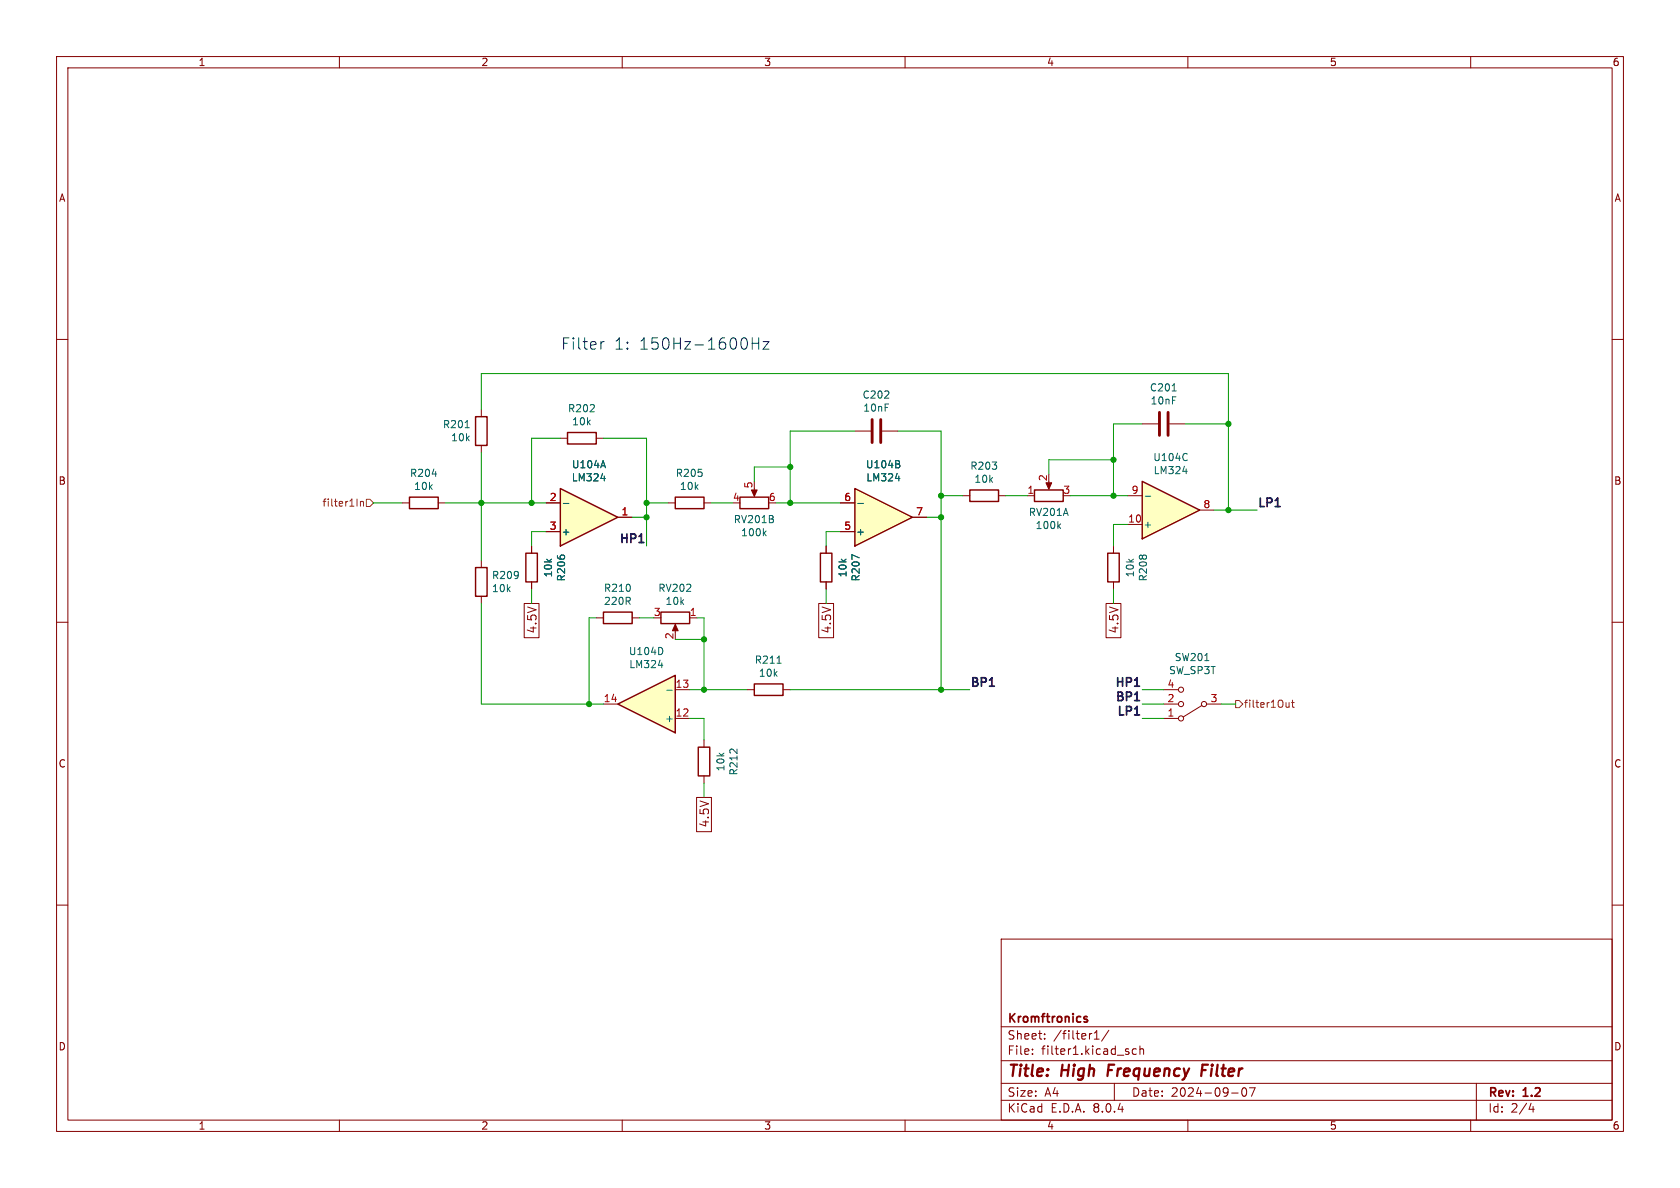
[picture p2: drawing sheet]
<svg xmlns="http://www.w3.org/2000/svg" width="297mm" height="210mm" viewBox="0 0 297 210" stroke-linecap="round" stroke-linejoin="round" font-family="sans-serif">
<g fill="none" stroke="#840000" stroke-width=".18">
<path d="M10 10h277v190h-277zM12 12h273v186h-273zM60 10v2M110 10v2M160 10v2M210 10v2M260 10v2M10 60h2M285 60h2M133.3 86.4v1M196.8 96.5v1.3M10 110h2"/>
<path d="M196.8 102.9v1.2M285 110h2M124.5 130.8v1.3M124.5 137.2v1.2M10 160h2M285 160h2M177 166h108v32h-108zM60 198v2M110 198v2M160 198v2M177 194.5h108M177 191.5h108"/>
<path d="M177 187.5h108M177 181.5h108M182.5 186.3v.1M182.5 185.5v.1M184.7 183.6v.1M184.7 182.8v.1M193.5 183.7h.8M193.5 182.6l.4-.4v1.5M196 182.1l-1.3 2M197 191.5v3M200.9 185.5l-.4-.1-.3 .3v.4l.1 .2h.6M201.5 185.5l.2-.1 .4 .1 .1 .9"/>
<path d="M201.5 184.9v1.5M210 198v2M217.7 193.2h1.2M219.7 192.4l.2-.1a.81 .81 0 0 1 .6 .6 .81 .81 0 0 1-.3 .8l-.2 .1a.81 .81 0 0 1-.3-1.4zM220.9 192.3h1l-.7 1.5M260 198v2M261 191.5v6.5M270.7 195l-.4 1.1h.9M271 195.6v1"/>
</g>
<path d="M196 188.2l-.2 2M212.5 189.2h.6M213.6 188.2h-1l-.3 2" fill="none" stroke="#840000" stroke-width=".4"/>
<path d="M191.7 179.8h.5M191.7 180.1l.4 .1 .2 .2-.1 .2-.4 .1" fill="none" stroke="#840000" stroke-width=".3"/>
<path d="M130.8 87.9h5.1v2h-5.1zM195.8 97.8h2.1v5.1h-2.1zM123.4 132.1h2.1v5.1h-2.1z" fill="none" stroke="#840000" stroke-width=".25"/>
<path d="M132.8 86.6h1.1l-.6 1.2z" fill="#840000" stroke="#840000" stroke-width=".18"/>
<path d="M135.1 94.2l.3 .5M135.4 93.9l-.4 .4" fill="none" stroke="#006464" stroke-width=".18"/>
<path d="M201.9 85.1l10.2 5.1-10.2 5.1z" fill="#ffffc2"/>
<path d="M201.9 85.1l10.2 5.1-10.2 5.1z" fill="none" stroke="#840000" stroke-width=".25"/>
<path d="M199.4 92.7h2.5M199.4 87.6h2.5M212.1 90.2h2.5" fill="none" stroke="#840000" stroke-width=".18"/>
<path d="M202.5 87.7h.9M209.1 83.3h.8M209.8 80.2l.1 .1M209.9 81.3l-.1 .1" fill="none" stroke="#006464" stroke-width=".18"/>
<path d="M99.1 86.4l10.1 5-10.1 5.1z" fill="#ffffc2"/>
<path d="M99.1 86.4l10.1 5-10.1 5.1zM84.1 100.3h2v5.1h-2zM116.8 108.2h5.1v2h-5.1zM133.3 120.9h5.1v2h-5.1z" fill="none" stroke="#840000" stroke-width=".25"/>
<path d="M85.1 99.1v1.2M96.5 88.9h2.6M96.5 94h2.6M109.2 91.4h2.6M85.1 105.4v1.3M119.4 110.7v1.1M121.9 109.2h1.3M132.1 121.9h1.2M138.4 121.9h1.3" fill="none" stroke="#840000" stroke-width=".18"/>
<path d="M99.6 89h1M106.2 84.6h.8M106.6 81.4l.4 1.3M137.4 117.2h.7" fill="none" stroke="#006464" stroke-width=".18"/>
<path d="M119.4 110.4l.5 1.1h-1z" fill="#840000" stroke="#840000" stroke-width=".18"/>
<path d="M109.2 124.5l10.2-5.1v10.1z" fill="#ffffc2"/>
<path d="M100.3 76.5h5.1v2h-5.1zM93 97.8h2v5.1h-2zM119.4 87.9h5.1v2h-5.1zM106.7 108.2h5.1v2h-5.1zM109.2 124.5l10.2-5.1v10.1z" fill="none" stroke="#840000" stroke-width=".25"/>
<g fill="none" stroke="#840000" stroke-width=".18">
<path d="M99.1 77.5h1.2M105.4 77.5h1.3M151.1 76.2h2.8M156 76.2h2.7M201.9 74.9h2.8M206.8 74.9h2.7M94 96.5v1.3M118.1 88.9h1.3M124.5 88.9h1.2M94 102.9v1.2M105.4 109.2h1.3M111.8 109.2h1.2"/>
<path d="M106.7 124.5h2.5M119.4 127h2.5M119.4 121.9h2.5M205.7 127h2.6M205.7 121.9h2.6M205.7 124.5h2.6M212.5 124.7l-3.3 2M213.4 124.5h2.5"/>
<circle cx="208.8" cy="121.9" r=".46"/>
<circle cx="208.8" cy="124.5" r=".46"/>
<circle cx="208.8" cy="127" r=".46"/>
<circle cx="212.9" cy="124.5" r=".46"/>
</g>
<path d="M207.2 69.1h.7M116.4 117.6h.8M117.1 114.8v.6M213 116.8h.7M117.9 122h1" fill="none" stroke="#006464" stroke-width=".18"/>
<path d="M154.2 74.2v4M155.7 74.2v4M205 72.9v4.1M206.5 72.9v4.1" fill="none" stroke="#840000" stroke-width=".51"/>
<path d="M151.1 86.4l10.2 5-10.2 5.1z" fill="#ffffc2"/>
<path d="M84.1 73.7h2v5h-2zM72.4 87.9h5.1v2h-5.1zM145 97.8h2.1v5.1h-2.1zM151.1 86.4l10.2 5-10.2 5.1zM171.4 86.6h5.1v2h-5.1zM182.9 86.6h5.1v2h-5.1z" fill="none" stroke="#840000" stroke-width=".25"/>
<g fill="none" stroke="#840000" stroke-width=".18">
<path d="M85.1 72.4v1.3M85.1 78.7v1.3M71.1 88.9h1.3M77.5 88.9h1.2M94 96.5v1.3M96.5 94h2.6M96.5 88.9h2.6M109.2 91.4h2.6M146 96.5v1.3M148.6 94h2.5M148.6 88.9h2.5M161.3 91.4h2.5"/>
<path d="M170.2 87.6h1.2M176.5 87.6h1.3M181.6 87.6h1.3M185.4 85.1v1M92.7 106.7h2.6v6h-2.6zM94 102.9v1.2M144.7 106.7h2.7v6h-2.7zM146 102.9v1.2M195.5 106.7h2.7v6h-2.7zM123.1 141h2.7v6h-2.7z"/>
</g>
<path d="M82.2 75.6h.8M76.4 83.8h.8M99.6 89h1M106.2 84.6h.8M106.6 81.4l.4 1.3M151.7 89h.9M151.9 98.6l-1.3-.5v.8M158.3 84.6h.8M158.8 82l.3 .3-.1 .3-.2 .1M158.9 81.5l.1 .2-.1 .3M187.1 93l.4 .4M187.5 92.6l-.5 .5" fill="none" stroke="#006464" stroke-width=".18"/>
<path d="M184.9 85.3h1l-.5 1.2z" fill="#840000" stroke="#840000" stroke-width=".18"/>
<path d="M63.7 88.6v.9M63.7 88.8l.2-.2 .3 .1 .1 .8M64.8 88.3h.6l.6 .6-.6 .6h-.6zM218.4 123.8h.7l.6 .7-.6 .6h-.7zM227.9 124.2v.8M227.9 124.9l-.4 .1M228.3 124.2h.5M228.5 123.8v1.1l.3 .1" fill="none" stroke="#725600" stroke-width=".18"/>
<path d="M113 95.9h.8M200.6 121.3h.8M200.6 123.8h.8M200.6 126.4h.8" fill="none" stroke="#0f0f0f" stroke-width=".3"/>
<path d="M133 59.7v2M134.1 59.7v2M106.8 60.4a.51 .51 0 0 0-.6 .4M133 60.7h1.1M134.9 60.4h1l-1 1.3h1" fill="none" stroke="#0000c2" stroke-width=".18"/>
<g fill="none" stroke="#009600" stroke-width=".18">
<path d="M85.1 72.4v-6.4h132.1v24.2M99.1 77.5h-5.1v11.4M106.7 77.5h7.6v19M151.1 76.2h-11.4v12.7M158.7 76.2h7.7v45.7M201.9 74.9h-5.1v12.7M209.5 74.9h7.7M66 88.9h5.1M78.7 88.9h17.8M85.1 80v19.1M96.5 94h-2.5v2.5M111.8 91.4h2.5"/>
<path d="M114.3 88.9h3.8M125.7 88.9h3.8M137.2 88.9h11.4M139.7 82.6h-6.4v2.5M148.6 94h-2.6v2.5M163.8 91.4h2.6M166.4 87.6h3.8M177.8 87.6h3.8M189.2 87.6h10.2M196.8 81.3h-11.4v2.5M199.4 92.7h-2.6v3.8M214.6 90.2h7.6"/>
<path d="M85.1 106.7v17.8h21.6M94 104.1v2.6M105.4 109.2h-1.3v15.3M113 109.2h2.6M119.4 113h5.1M123.2 109.2h1.3v12.7M146 104.1v2.6M196.8 104.1v2.6M121.9 127h2.6v3.8M121.9 121.9h10.2M124.5 138.4v2.6M139.7 121.9h31.7"/>
<path d="M201.9 127h3.8M201.9 121.9h3.8M201.9 124.5h3.8M215.9 124.5h2.5"/>
</g>
<g fill="#009600" stroke="#009600" stroke-width=".18">
<circle cx="114.3" cy="91.4" r=".46"/>
<circle cx="85.1" cy="88.9" r=".46"/>
<circle cx="94" cy="88.9" r=".46"/>
<circle cx="114.3" cy="88.9" r=".46"/>
<circle cx="217.2" cy="74.9" r=".46"/>
<circle cx="217.2" cy="90.2" r=".46"/>
<circle cx="196.8" cy="81.3" r=".46"/>
<circle cx="196.8" cy="87.6" r=".46"/>
<circle cx="166.4" cy="121.9" r=".46"/>
<circle cx="139.7" cy="82.6" r=".46"/>
<circle cx="166.4" cy="91.4" r=".46"/>
<circle cx="166.4" cy="87.6" r=".46"/>
<circle cx="139.7" cy="88.9" r=".46"/>
<circle cx="124.5" cy="113" r=".46"/>
<circle cx="104.1" cy="124.5" r=".46"/>
<circle cx="124.5" cy="121.9" r=".46"/>
</g>
<g font-size="2.8" fill="#0000c2">
<text x="99.1" y="62">Filter</text>
<text x="108.5" y="62">1:</text>
<text x="112.9" y="62">150Hz-1600Hz</text>
</g>
<g font-size="2.8" fill="#840000">
<text x="178" y="190.9">Title:</text>
<text x="187.7" y="190.9">High</text>
<text x="196.6" y="190.9">Frequency</text>
<text x="214" y="190.9">Filter</text>
</g>
<g font-size="2.1" fill="#0f0f0f">
<text x="222.2" y="89.8">LP1</text>
<text x="109.2" y="96.1">HP1</text>
<text x="171.4" y="121.5">BP1</text>
<text x="196.8" y="121.5">HP1</text>
<text x="196.9" y="124">BP1</text>
<text x="197.2" y="126.6">LP1</text>
</g>
<g font-size="2.1" fill="#840000">
<text x="95.1" y="112.1" transform="rotate(-90 95.1 112.1)">4.5V</text>
<text x="147.1" y="112.1" transform="rotate(-90 147.1 112.1)">4.5V</text>
<text x="197.9" y="112.1" transform="rotate(-90 197.9 112.1)">4.5V</text>
<text x="125.5" y="146.4" transform="rotate(-90 125.5 146.4)">4.5V</text>
<text x="178" y="184">Sheet:</text>
<text x="178" y="181.2">Kromftronics</text>
<text x="186.2" y="184">/filter1/</text>
<text x="178" y="186.7">File:</text>
<text x="184.1" y="186.7">filter1.kicad_sch</text>
<text x="178" y="196.9">KiCad</text>
<text x="178" y="194.1">Size:</text>
<text x="184.7" y="194.1">A4</text>
<text x="185.7" y="196.9">E.D.A.</text>
<text x="193.3" y="196.9">8.0.4</text>
<text x="200" y="194.1">Date:</text>
<text x="207" y="194.1">2024-09-07</text>
<text x="263" y="194.3">Rev:</text>
<text x="263" y="196.9">Id:</text>
<text x="267.1" y="196.9">2/4</text>
<text x="269.4" y="194.3">1.2</text>
</g>
<g font-size="1.8" fill="#840000">
<text x="35" y="11.9">1</text>
<text x="85" y="11.9">2</text>
<text x="135" y="11.9">3</text>
<text x="185" y="11.9">4</text>
<text x="235" y="11.9">5</text>
<text x="285" y="11.9">6</text>
<text x="10.3" y="35.9">A</text>
<text x="285.3" y="35.9">A</text>
<text x="10.3" y="85.9">B</text>
<text x="285.3" y="85.9">B</text>
<text x="10.3" y="135.9">C</text>
<text x="285.3" y="135.9">C</text>
<text x="10.3" y="185.9">D</text>
<text x="285.3" y="185.9">D</text>
<text x="35" y="199.9">1</text>
<text x="85" y="199.9">2</text>
<text x="135" y="199.9">3</text>
<text x="185" y="199.9">4</text>
<text x="235" y="199.9">5</text>
<text x="285" y="199.9">6</text>
</g>
<g font-size="1.8" fill="#006464">
<text x="152.4" y="70.7">C202</text>
<text x="203.2" y="69.4">C201</text>
<text x="203.3" y="71.7">10nF</text>
<text x="78.2" y="75.9">R201</text>
<text x="100.3" y="73.1">R202</text>
<text x="101" y="75.4">10k</text>
<text x="152.5" y="73">10nF</text>
<text x="79.7" y="78.2">10k</text>
<text x="101" y="83">U104A</text>
<text x="153" y="83">U104B</text>
<text x="171.4" y="83.2">R203</text>
<text x="203.8" y="81.7">U104C</text>
<text x="72.4" y="84.5">R204</text>
<text x="73.1" y="86.8">10k</text>
<text x="101" y="85.3">LM324</text>
<text x="119.4" y="84.5">R205</text>
<text x="120.1" y="86.8">10k</text>
<text x="153.1" y="85.3">LM324</text>
<text x="172.2" y="85.5">10k</text>
<text x="203.9" y="84">LM324</text>
<text x="99.2" y="94.8">+</text>
<text x="129.6" y="92.7">RV201B</text>
<text x="130.9" y="95">100k</text>
<text x="151.3" y="94.8">+</text>
<text x="181.8" y="91.4">RV201A</text>
<text x="183" y="93.7">100k</text>
<text x="202.1" y="93.6">+</text>
<text x="86.9" y="102.6">R209</text>
<text x="86.9" y="104.9">10k</text>
<text x="97.8" y="102.2" transform="rotate(-90 97.8 102.2)">10k</text>
<text x="100.1" y="102.9" transform="rotate(-90 100.1 102.9)">R206</text>
<text x="106.7" y="104.8">R210</text>
<text x="106.7" y="107.1">220R</text>
<text x="116.3" y="104.8">RV202</text>
<text x="117.6" y="107.1">10k</text>
<text x="149.9" y="102.2" transform="rotate(-90 149.9 102.2)">10k</text>
<text x="152.2" y="102.9" transform="rotate(-90 152.2 102.9)">R207</text>
<text x="200.7" y="102.2" transform="rotate(-90 200.7 102.2)">10k</text>
<text x="203" y="102.9" transform="rotate(-90 203 102.9)">R208</text>
<text x="111.1" y="116">U104D</text>
<text x="111.1" y="118.3">LM324</text>
<text x="133.3" y="117.5">R211</text>
<text x="134.1" y="119.8">10k</text>
<text x="206.6" y="119.4">SW_SP3T</text>
<text x="207.6" y="117.1">SW201</text>
<text x="117.5" y="127.9">+</text>
<text x="128.3" y="136.4" transform="rotate(-90 128.3 136.4)">10k</text>
<text x="130.6" y="137.2" transform="rotate(-90 130.6 137.2)">R212</text>
</g>
<g font-size="1.8" fill="#725600">
<text x="56.9" y="89.8">filter1In</text>
<text x="219.8" y="125.3">filter1Out</text>
</g>
<g font-size="1.8" fill="#a90000">
<text x="97.1" y="88.6">2</text>
<text x="129.5" y="88.6">4</text>
<text x="133.1" y="86.4" transform="rotate(-90 133.1 86.4)">5</text>
<text x="135.8" y="88.6">6</text>
<text x="149.2" y="88.6">6</text>
<text x="181.5" y="87.4">1</text>
<text x="185.2" y="85.2" transform="rotate(-90 185.2 85.2)">2</text>
<text x="187.9" y="87.4">3</text>
<text x="200" y="87.4">9</text>
<text x="212.7" y="89.9">8</text>
<text x="97.1" y="93.7">3</text>
<text x="109.8" y="91.2">1</text>
<text x="149.2" y="93.7">5</text>
<text x="161.9" y="91.2">7</text>
<text x="199.3" y="92.5">10</text>
<text x="115.5" y="109">3</text>
<text x="119.1" y="113.1" transform="rotate(-90 119.1 113.1)">2</text>
<text x="121.8" y="109">1</text>
<text x="106.6" y="124.2">14</text>
<text x="119.3" y="121.7">13</text>
<text x="206.3" y="124.2">2</text>
<text x="206.3" y="121.7">4</text>
<text x="213.9" y="124.2">3</text>
<text x="119.3" y="126.7">12</text>
<text x="206.3" y="126.7">1</text>
</g>
</svg>
